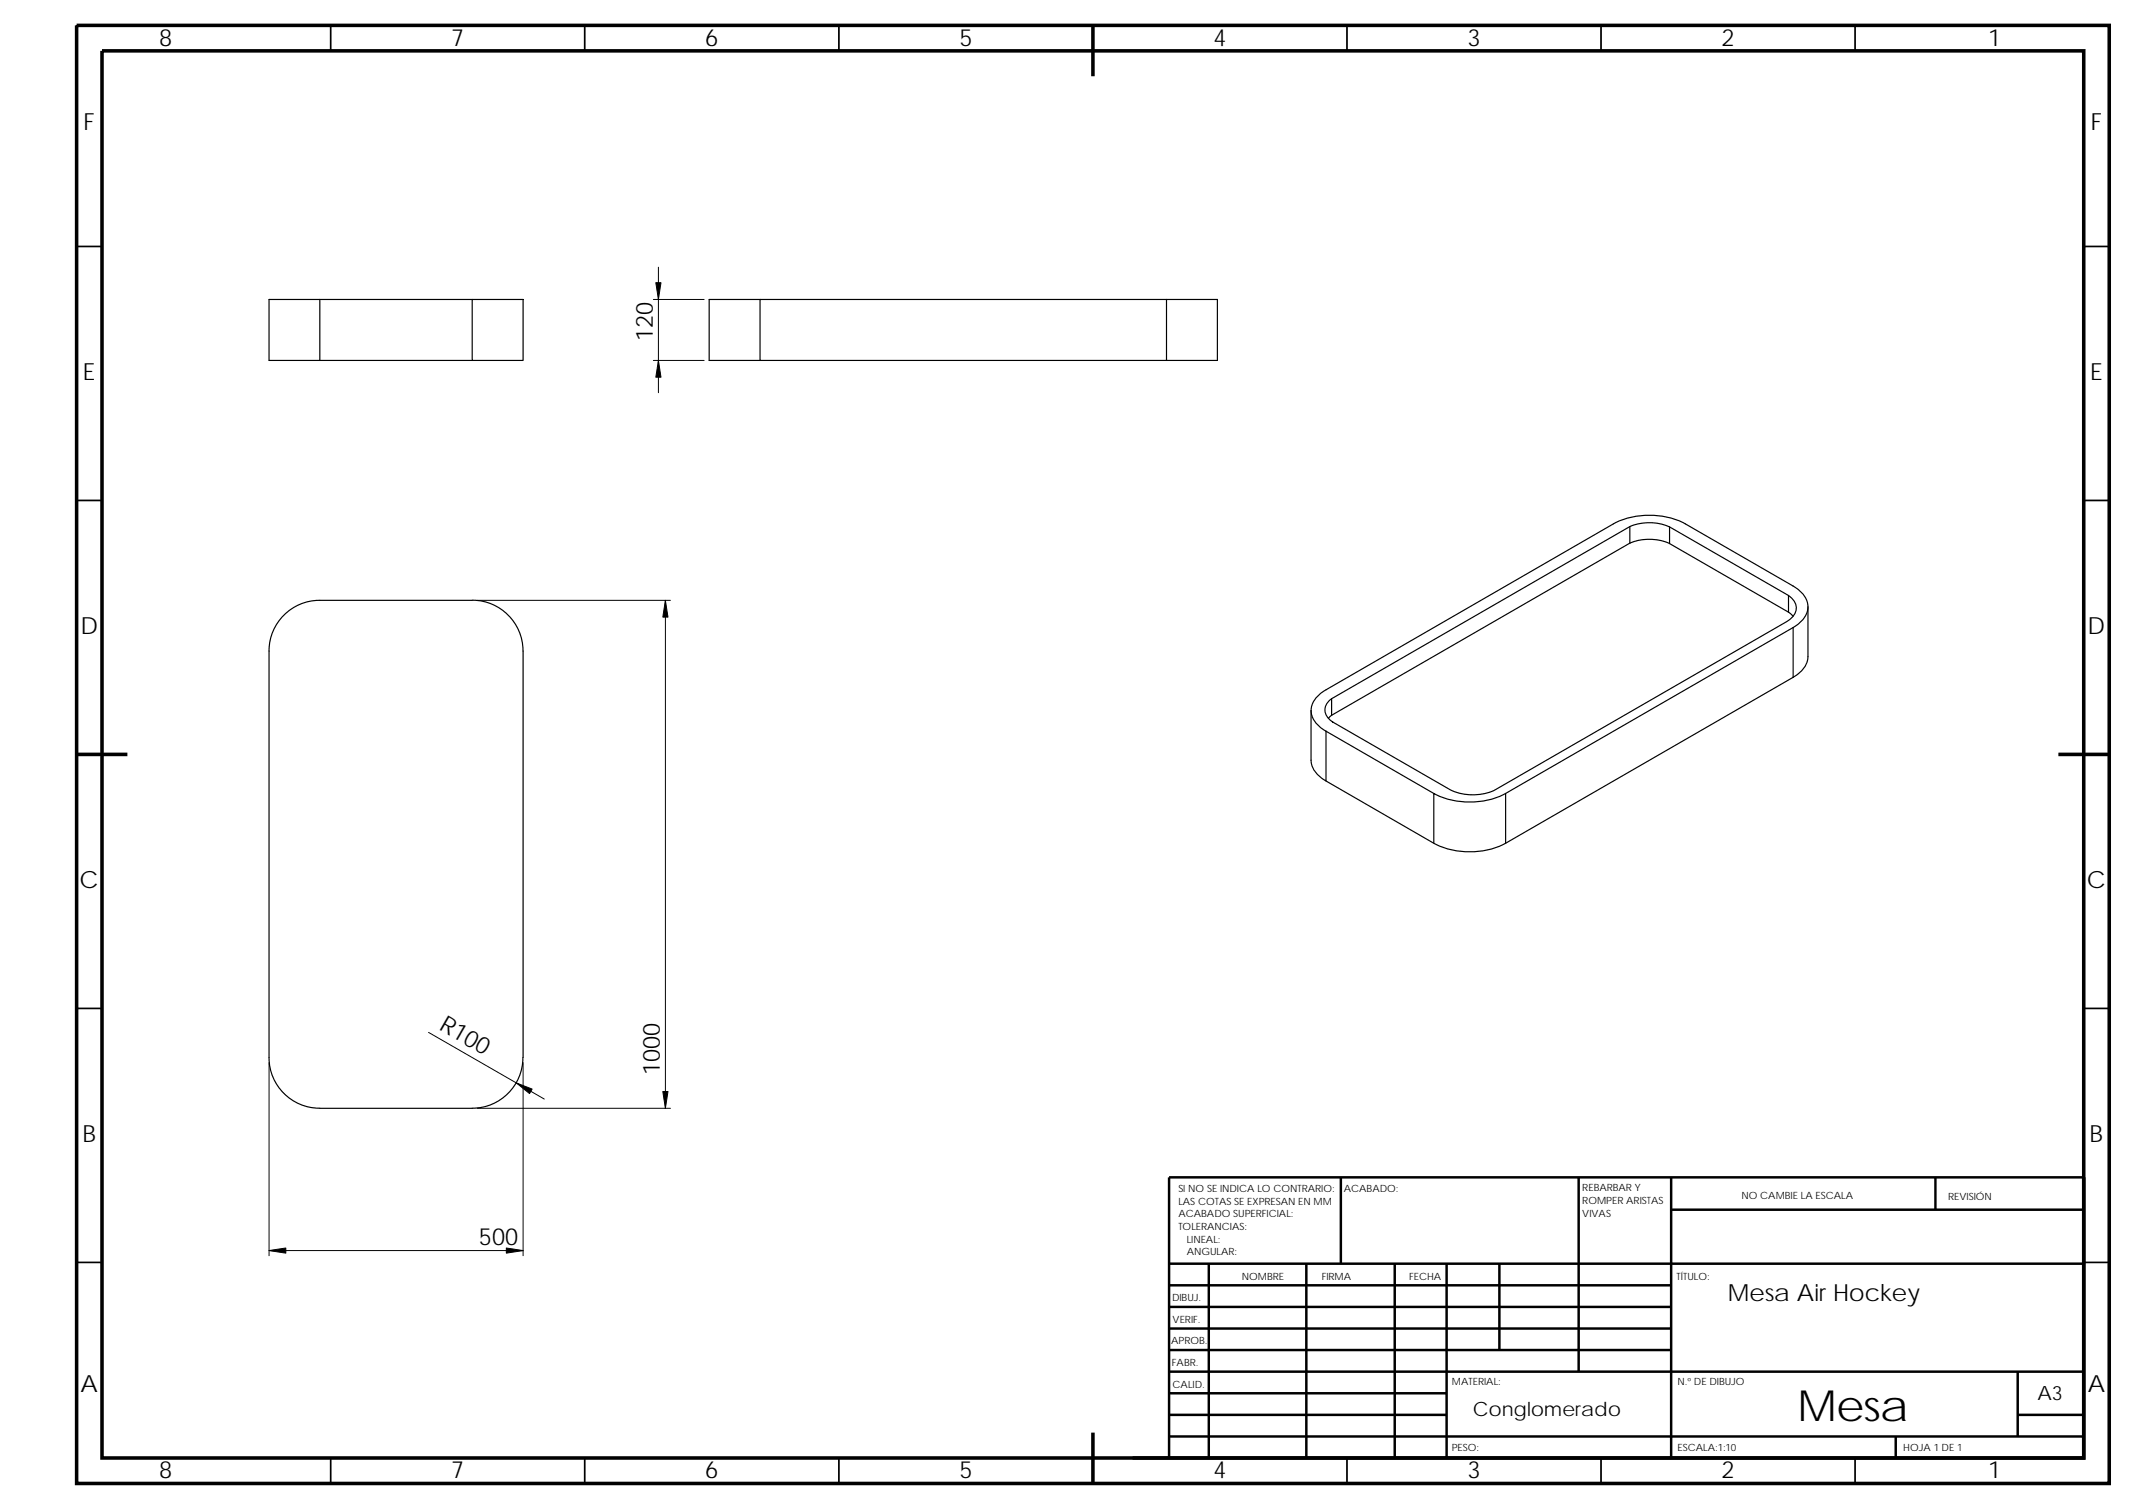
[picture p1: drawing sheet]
<svg xmlns="http://www.w3.org/2000/svg" width="420mm" height="297mm" viewBox="0 0 420 297" stroke-linecap="round" stroke-linejoin="round" font-family="sans-serif">
<g fill="none" stroke="#000" stroke-width=".34">
<path d="M65.1 5v5M115.1 5v5M165.1 5v5M265.1 5v5M315.1 5v5M365.1 5v5M15.1 48.5h5M410.1 48.5h5M15.1 98.5h5M410.1 98.5h5M15.1 198.5h5M410.1 198.5h5"/>
<path d="M15.1 248.5h5M410.1 248.5h5M65.1 287v5M115.1 287v5M165.1 287v5M265.1 287v5M315.1 287v5M365.1 287v5"/>
</g>
<g fill="none" stroke="#000" stroke-width=".49">
<path d="M263.9 231.8v17M310.7 231.8v38.2M328.9 231.8v55.2M328.9 238.1h81.2M380.9 231.8v6.3M410.1 231.8h-180v55.2M230.1 248.8h180M230.1 257.3h98.8M230.1 253h98.8M237.9 248.8v38.2M257.1 248.8v38.2M274.5 248.8v38.2"/>
<path d="M284.7 248.8v38.2M295.1 248.8v16.9M230.1 278.5h54.6M230.1 270h180M230.1 274.3h54.6M230.1 265.7h98.8M230.1 261.5h98.8M397.1 278.5h13M397.1 270v12.8M230.1 282.8h180M373.1 282.8v4.2"/>
</g>
<path d="M15.1 5h400v287h-400zM20.1 10h390v277h-390zM215.1 5v10M15.1 148.5h10M405.1 148.5h10M410.1 231.8v55.2h-187.2M215.1 282v10" fill="none" stroke="#000" stroke-width=".7" stroke-linecap="butt"/>
<g fill="none" stroke="#000" stroke-width=".23">
<path d="M62.9 58.9h-10v12.1h10M62.9 58.9v12.1M62.9 58.9h30M92.9 58.9h10v12.1h-10zM149.6 58.9h-10v12.1h10M149.6 58.9v12.1h80M149.6 58.9h80M229.6 58.9h10v12.1h-10M229.6 58.9v12.1M62.9 71h30M320.7 103.7v3.2M320.7 106.9l-58.6 33.9"/>
<path d="M320.7 106.9a10 10 0 0 1 7.9 .1M328.6 103.7v3.3M328.6 107l23.4 13.5M352 117.2v3.3M355.8 119.4v9.8a5 5 0 0 1-2.9 4.1M56.3 120.7a9.8 9.8 0 0 1 6.6-2.5h30a10 10 0 0 1 10 10v80a10 10 0 0 1-10 10l-30-.1a10 10 0 0 1-10-9.9v-80a9.9 9.9 0 0 1 3.4-7.5zM258 139.8v9.8a5 5 0 0 0 3 4.1v-9.8M261.8 137.8l58.9-34.1a10 10 0 0 1 7.9 0l23.4 13.5a2.73 2.73 0 0 1 1.5 2.5 2.73 2.73 0 0 1-1.6 2.5l-57.9 33.4a10.6 10.6 0 0 1-8.6-.1l-23.1-13.4a2.57 2.57 0 0 1-.5-4.3zM262.1 137.5v3.3M352 120.5l.9 .8M352.9 123.5a5 5 0 0 0 2.9-4.4 5.3 5.3 0 0 0-2.9-3.7l-21.2-12.3a15.6 15.6 0 0 0-14.2 0l-56.5 32.7a5 5 0 0 0-3 4.4 5.3 5.3 0 0 0 3 3.7M352.9 123.5l-56.6 32.7"/>
<path d="M352.9 123.5v9.8M352.9 133.3l-56.6 32.7M261 143.9l21.2 12.3M261 153.7l21.2 12.3M262.1 140.8l-.7 .6M282.2 156.2a15.7 15.7 0 0 0 14.1 0v9.8a15.6 15.6 0 0 1-14.1 0z"/>
</g>
<path d="M128.6 58.9h10M129.6 52.6v24.7M128.6 71h10M93.9 118.2h38M130.9 118.2v100M52.9 209.2v38M84.3 203.2l22.8 13.1M93.9 218.2h38M102.9 209.2v38M52.9 246.2h50" fill="none" stroke="#000" stroke-width=".2"/>
<g fill="#000" stroke="#000" stroke-width=".2">
<path d="M129.1 55.6h1l-.5 3.3z" fill-rule="evenodd"/>
<path d="M129.6 71l.5 3.3h-1z" fill-rule="evenodd"/>
<path d="M130.9 118.2l.6 3.3h-1.1z" fill-rule="evenodd"/>
<path d="M101.6 213.2l3.1 1.2-.5 .9z" fill-rule="evenodd"/>
<path d="M130.4 214.9h1.1l-.6 3.3z" fill-rule="evenodd"/>
<path d="M52.9 246.2l3.3-.5v1z" fill-rule="evenodd"/>
<path d="M99.6 245.7l3.3 .5-3.3 .5z" fill-rule="evenodd"/>
</g>
<text font-size="8.5" x="353.7" y="279.7">Mesa</text>
<g font-size="4.7">
<text x="31.3" y="9">8</text>
<text x="88.8" y="9">7</text>
<text x="138.8" y="9">6</text>
<text x="188.8" y="9">5</text>
<text x="238.8" y="9">4</text>
<text x="288.8" y="9">3</text>
<text x="338.8" y="9">2</text>
<text x="391.3" y="9">1</text>
<text x="16.5" y="25.5">F</text>
<text x="411.4" y="25.5">F</text>
<text x="128.5" y="67.2" transform="rotate(-90 128.5 67.2)">120</text>
<text x="16.3" y="74.8">E</text>
<text x="411.3" y="74.8">E</text>
<text x="15.8" y="124.8">D</text>
<text x="410.8" y="124.8">D</text>
<text x="15.7" y="174.8">C</text>
<text x="410.7" y="174.8">C</text>
<text x="86.2" y="202.6" transform="rotate(30 86.2 202.6)">R100</text>
<text x="129.8" y="211.7" transform="rotate(-90 129.8 211.7)">1000</text>
<text x="16.2" y="224.7">B</text>
<text x="411.2" y="224.7">B</text>
<text x="94.2" y="245.2">500</text>
<text x="340" y="256.1">Mesa Air Hockey</text>
<text x="15.8" y="274">A</text>
<text x="410.9" y="274">A</text>
<text x="31.3" y="291">8</text>
<text x="88.8" y="291">7</text>
<text x="138.8" y="291">6</text>
<text x="188.8" y="291">5</text>
<text x="238.8" y="291">4</text>
<text x="288.8" y="291">3</text>
<text x="338.8" y="291">2</text>
<text x="391.3" y="291">1</text>
</g>
<g font-size="3.9">
<text x="400.9" y="275.5">A3</text>
<text x="289.8" y="278.7">Conglomerado</text>
</g>
<g font-size="2">
<text x="231.9" y="234.6">SI NO SE INDICA LO CONTRARIO:</text>
<text x="231.9" y="237.1">LAS COTAS SE EXPRESAN EN MM</text>
<text x="231.9" y="239.6">ACABADO SUPERFICIAL:</text>
<text x="264.4" y="234.6">ACABADO:</text>
<text x="311.4" y="239.5">VIVAS</text>
<text x="311.4" y="234.5">REBARBAR Y</text>
<text x="311.4" y="237">ROMPER ARISTAS</text>
<text x="342.7" y="236">NO CAMBIE LA ESCALA</text>
<text x="383.4" y="236.2">REVISIÓN</text>
<text x="231.9" y="242.1">TOLERANCIAS:</text>
<text x="233.5" y="244.6">LINEAL:</text>
<text x="233.5" y="247.1">ANGULAR:</text>
<text x="260.1" y="252">FIRMA</text>
<text x="277.3" y="252">FECHA</text>
<text x="329.9" y="252">TÍTULO:</text>
<text x="230.7" y="256.1">DIBUJ.</text>
<text x="244.4" y="252">NOMBRE</text>
<text x="230.8" y="260.4">VERIF.</text>
<text x="230.5" y="264.5">APROB.</text>
<text x="230.6" y="268.8">FABR.</text>
<text x="230.7" y="273.2">CALID.</text>
<text x="285.7" y="272.5">MATERIAL:</text>
<text x="330.1" y="272.5">N.º DE DIBUJO</text>
<text x="285.7" y="285.6">PESO:</text>
<text x="330.1" y="285.6">ESCALA:1:10</text>
<text x="374.6" y="285.6">HOJA 1 DE 1</text>
</g>
</svg>
